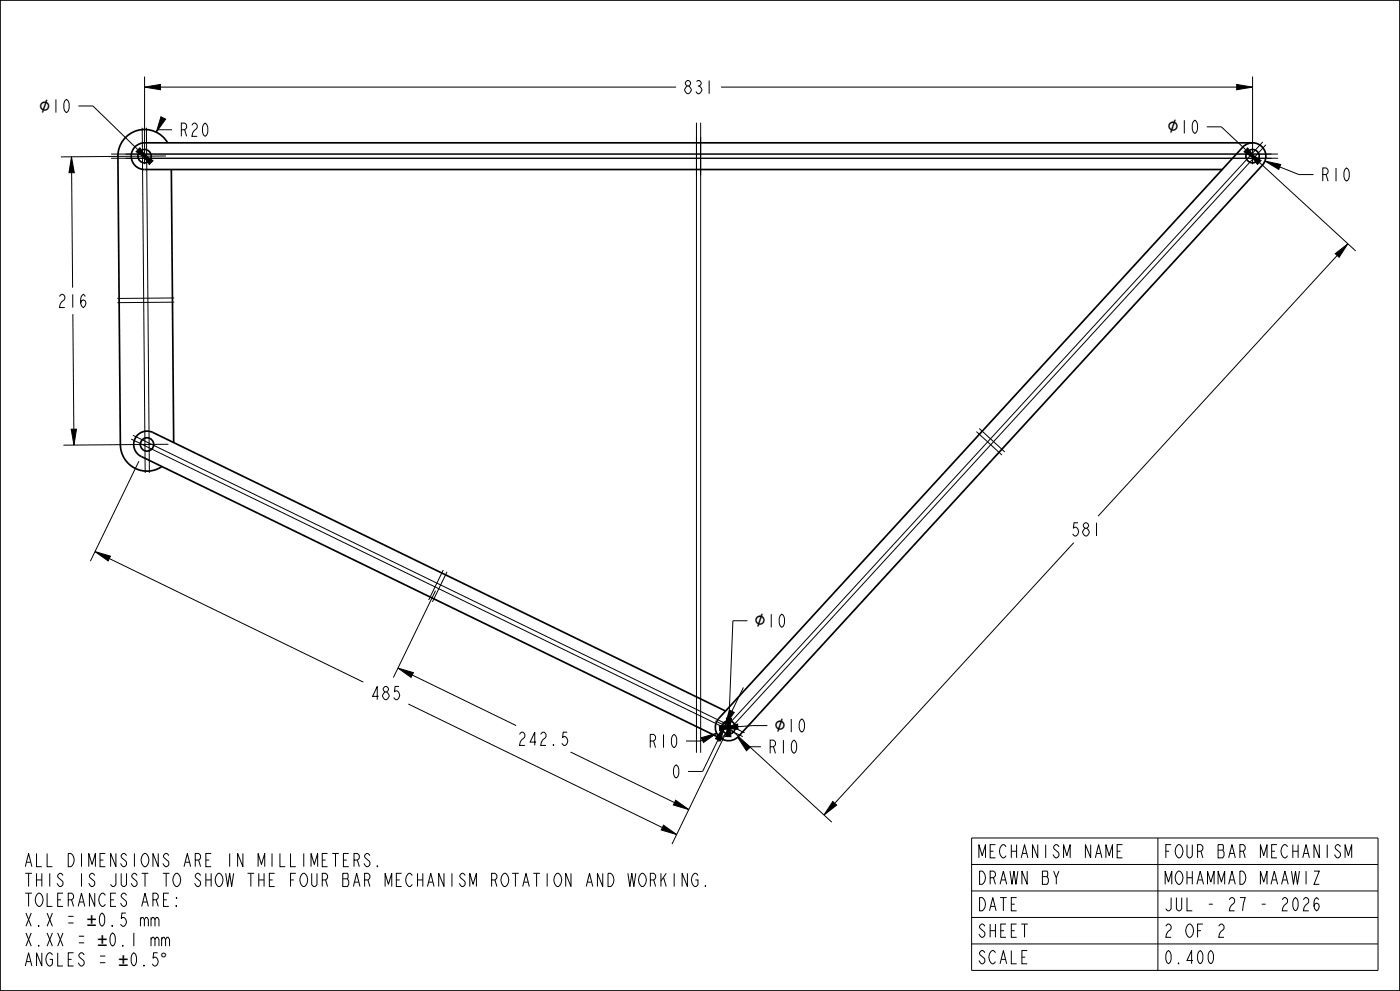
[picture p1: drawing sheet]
<svg xmlns="http://www.w3.org/2000/svg" width="420mm" height="297mm" viewBox="0 0 420 297" stroke-linecap="round" stroke-linejoin="round" font-family="sans-serif">
<g fill="#000">
<path d="M43.4 26.1l4.7-.8v1.6zM48.3 35l1.4 .7-2.8 3.9zM371 25.3l4.8 .8-4.8 .8zM21.4 47l.9 4.7-1.6 .1zM41.9 45.4l4 2.8-1.1 1.1zM41.9 44.3l2.9 3.9-4-2.8zM374.3 45.4l4 2.7-1.1 1.2zM374.3 44.3l2.9 3.9-4-2.7zM379.5 48.3l4.7 1-.6 1.5zM400.6 76l3.8-2.9-2.7 4zM21.4 128.6h1.5l-.7 4.8zM28.5 165.3l4.6 1.4-.7 1.4z"/>
<path d="M119.4 200.2l4.6 1.4-.7 1.4zM210.4 221.1l4.6-1.4-3.9 2.8zM216.6 218.1l4.7-1.1 .1 1.6zM217.5 217.5l-1.4 4.6-1.4-.7zM218.8 212.8l1.5 .7-2.8 4zM217.9 215.2l1.6 .1-1 4.7zM218.7 216l.6 4.8-1.6-.1zM215.8 217.4l4.8 .4-4.7 1.2zM221.3 220.9l3.8 3-1.2 1.1zM199.1 247.3l3.9 2.8-4.6-1.4zM202.7 239.8l3.9 2.8-4.6-1.3zM249.8 240.2l1.2 1.1-3.8 3z"/>
</g>
<g fill="none" stroke="#000" stroke-width=".3">
<path d="M19.6 30.1l.3-.3a2.68 2.68 0 0 1 0 4 2.81 2.81 0 0 1-.3-3.7zM23.5 31.8h4.4l13.5 13.1M42.7 38.3l.9 103.4M43.4 26.1l4.7-.8v1.6zM43.4 22.9v26.3M43.9 38.3l.9 103.4M47.3 38.9h4.3M48.1 26.1h154.7M48.3 35l1.4 .7-2.8 3.9zM208.9 36.8v188.8M210.2 36.8v188.8M216.3 26.1h154.7"/>
<path d="M358.1 36.4l.4-.4a2.68 2.68 0 0 1 0 4 2.81 2.81 0 0 1-.4-3.6zM362 38h4.4l7.4 6.9M371 25.3l4.8 .8-4.8 .8zM375.8 22.9v26.3M21.4 47l.9 4.7-1.6 .1zM21.5 51.8l.3 34.4M33.3 47.4h350.1M33.3 46.2h350.1M41.9 45.4l4 2.8-1.1 1.1zM41.9 44.3l2.9 3.9-4-2.8zM49.8 46.7l-31.5 .3M374 45.2l32.7 30"/>
<path d="M374.3 44.3l2.9 3.9-4-2.7zM374.3 45.4l4 2.7-1.1 1.2zM378.8 42.5l-164.2 178.9M379.5 48.3l4.7 1-.6 1.5zM379.8 43.4l-164.3 178.9M383.9 50l5.8 2.3h4.4M400.6 76l3.8-2.9-2.7 4zM401.1 76.6l-71.7 78.1M21.9 94.2l.2 34.4M52.3 89.3l-17.1 .1M52.3 90.6l-17.1 .1M21.4 128.6h1.5l-.7 4.8z"/>
<path d="M39.3 131.6l183.5 89.2M39.9 130.4l183.5 89.2M41.7 138.2l-14.6 30M50.5 133.1l-31.5 .3M292.9 129.3l7.7 7.1M293.8 128.4l7.6 7.1M28.5 165.3l4.6 1.4-.7 1.4zM32.8 167.4l76.2 37M130.7 177l-12.7 26.1M133 170.8l-4.4 9M134.1 171.4l-4.4 9M322.1 162.6l-71.7 78.1"/>
<path d="M224.2 186h-4.3l-1.2 29.2M234.2 184.4l.4-.3a2.68 2.68 0 0 1 0 3.9 2.81 2.81 0 0 1-.4-3.6zM119.4 200.2l4.6 1.4-.7 1.4zM122.5 211l76.2 37M123.7 202.3l31.1 15.2M214.6 216.1l2.6 1.2M215.8 217.4l4.8 .4-4.7 1.2zM216.6 218.1l4.7-1.1 .1 1.6zM216.8 216.4l32.7 30M217.5 217.5l-1.4 4.6-1.4-.7zM217.9 219.4l-16.3 33.6M217.9 215.2l1.6 .1-1 4.7z"/>
<path d="M218.7 216l.6 4.8-1.6-.1zM218.8 212.8l1.5 .7-2.8 4zM223 206l-3.4 7.2M230.2 217.5h-4.3l-4.5 .3M240.2 215.8l.3-.3a2.68 2.68 0 0 1 0 3.9 2.81 2.81 0 0 1-.3-3.6zM171.2 225.4l31.1 15.1M202.7 239.8l3.9 2.8-4.6-1.3zM210.4 221.1l4.6-1.4-3.9 2.8zM210.7 221.8l-.5 .3h-4.4M215.4 221.7l-4.6 9.5h-4.4M221.3 220.9l3.8 3-1.2 1.1zM223.9 223.8h4.4"/>
<path d="M113.2 259.4l.2 .3h-.2zM199.1 247.3l3.9 2.8-4.6-1.4zM249.8 240.2l1.2 1.1-3.8 3zM291.5 251.1h121.9v39.7h-121.9zM291.5 259.1h121.9M347.4 251.1v39.7M209.4 262.4l-.6-.7a2.07 2.07 0 0 0-1 3.3l.6 .7h.4l.6-.7v-1.3h-.8M211.6 265.4l.2 .3h-.2zM291.5 267h121.9M291.5 275h121.9M291.5 282.9h121.9"/>
</g>
<g fill="none" stroke="#000" stroke-width=".51">
<path d="M0 0h420v297h-420zM50.3 42.8a8 8 0 0 0-9-3.7 8 8 0 0 0-5.9 7.8l.7 86.4a8 8 0 0 0 12.5 6.5M51.4 50.8l.7 81.8M372.8 44.1a4 4 0 0 1 5.7-.2 4 4 0 0 1 .2 5.6l-157.2 171.2a4 4 0 0 1-5.6 .2 4 4 0 0 1-.2-5.6zM375.8 42.8h-332.4a4 4 0 0 0-4 4 4 4 0 0 0 4 4h323.3M217.7 213.1l-171.8-83.5a4 4 0 0 0-5.4 1.9 4 4 0 0 0 1.9 5.3l174.4 84.8"/>
<circle cx="43.4" cy="46.8" r="2"/>
<circle cx="375.8" cy="46.8" r="2"/>
<circle cx="44.1" cy="133.2" r="2"/>
<circle cx="218.6" cy="218" r="2"/>
</g>
<g font-size="6">
<text x="11.6" y="33.8">⌀</text>
<text x="350.1" y="40">⌀</text>
<text x="226.2" y="188">⌀</text>
<text x="232.2" y="219.4">⌀</text>
</g>
<g font-size="5.5">
<text x="26" y="277.6">±</text>
<text x="29.2" y="283.6">±</text>
<text x="35.6" y="289.5">±</text>
<text x="48.1" y="289.5">°</text>
</g>
<g font-size="5.2">
<text x="204.8" y="28.1">831</text>
<text x="53.6" y="40.9">R20</text>
<text x="396" y="54.3">R10</text>
<text x="17.1" y="92.2">216</text>
<text x="321" y="160.6">581</text>
<text x="111" y="209.7">485</text>
<text x="155.1" y="223.4">242.5</text>
<text x="194.3" y="224.1">R10</text>
<text x="230.3" y="225.8">R10</text>
<text x="201.3" y="233.2">0</text>
<text x="293.1" y="257.1">MECHANISM NAME</text>
<text x="349" y="257.1">FOUR BAR MECHANISM</text>
<text x="7" y="259.7">ALL DIMENSIONS ARE IN MILLIMETERS.</text>
<text x="7" y="265.7">THIS IS JUST TO SHOW THE FOUR BAR MECHANISM ROTATION AND WORKING.</text>
<text x="293.1" y="265">DRAWN BY</text>
<text x="349" y="265">MOHAMMAD MAAWIZ</text>
<text x="7" y="271.7">TOLERANCES ARE:</text>
<text x="293.1" y="273">DATE</text>
<text x="349" y="273">JUL - 27 - 2026</text>
<text x="7" y="277.6">X.X = ±0.5 mm</text>
<text x="293.1" y="280.9">SHEET</text>
<text x="349" y="280.9">2 OF 2</text>
<text x="7" y="283.6">X.XX = ±0.1 mm</text>
<text x="7" y="289.5">ANGLES = ±0.5°</text>
<text x="293.1" y="288.8">SCALE</text>
<text x="349" y="288.8">0.400</text>
</g>
</svg>
